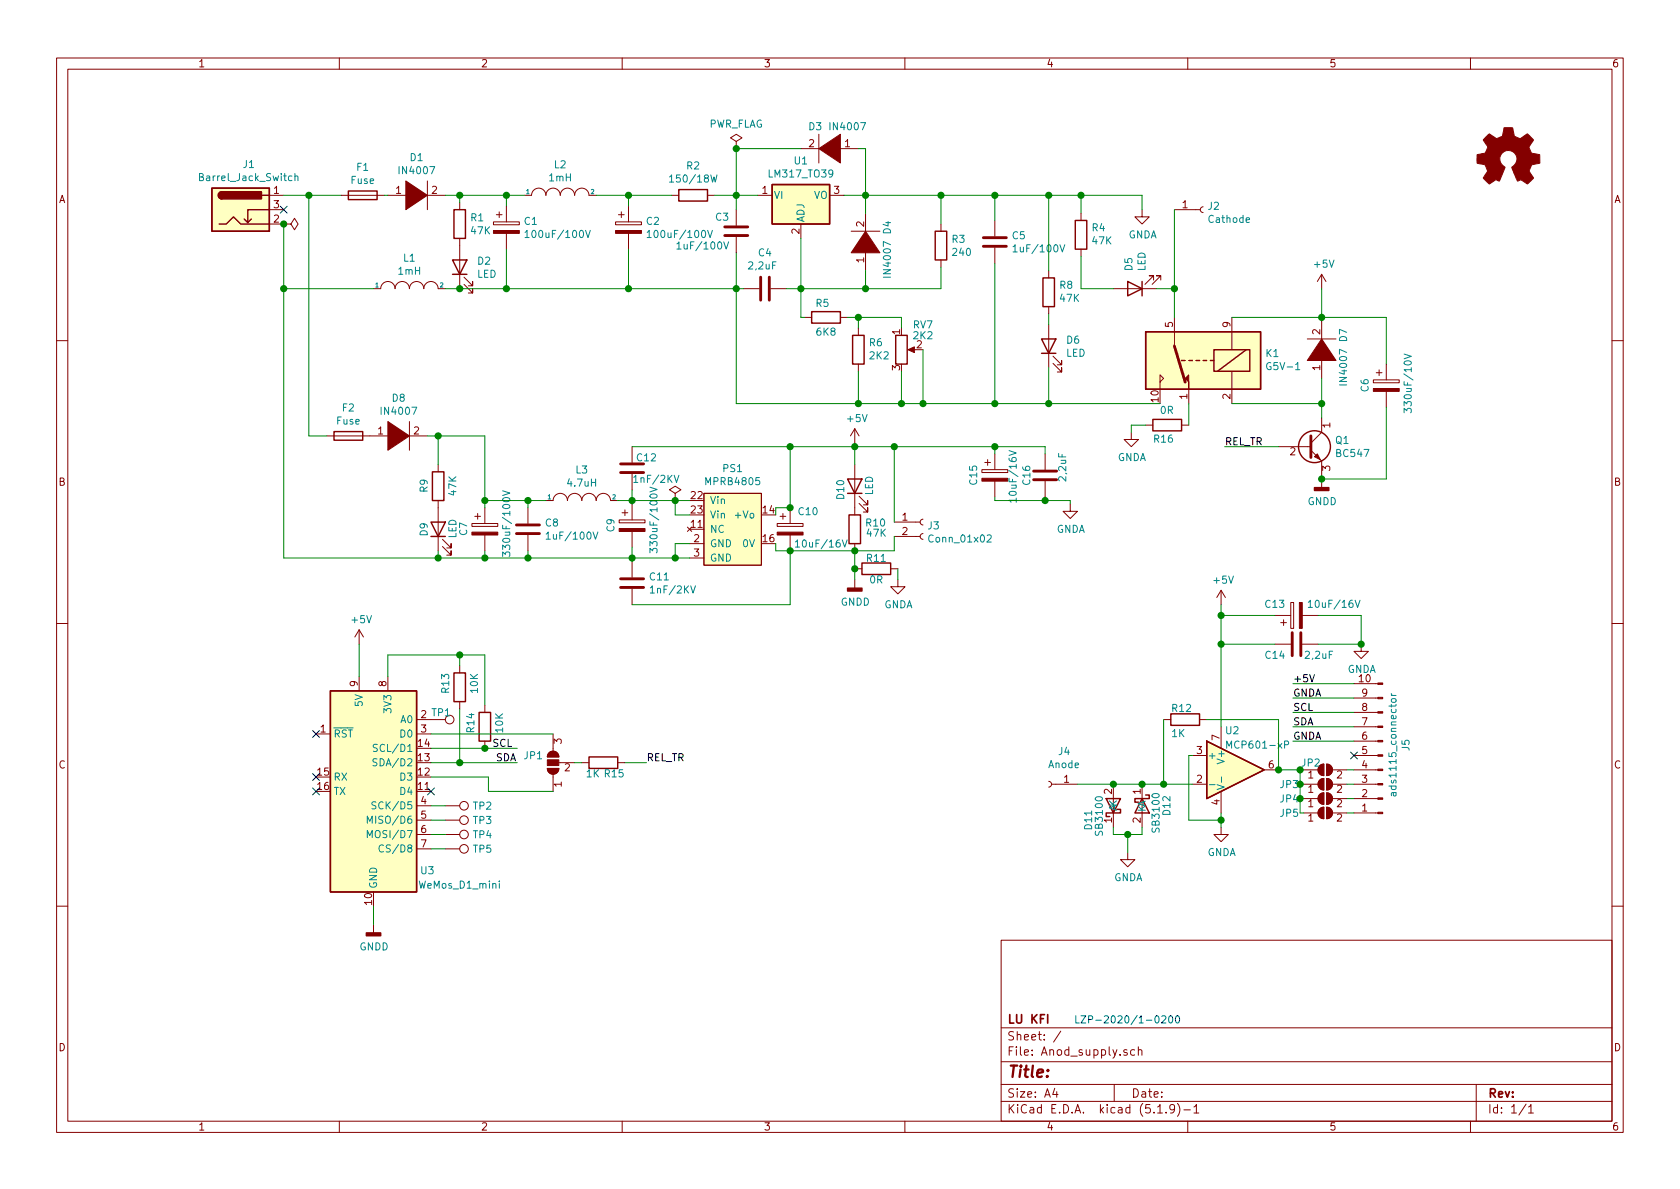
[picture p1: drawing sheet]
EESchema Schematic File Version 4
EELAYER 30 0
EELAYER END
$Descr A4 11693 8268
encoding utf-8
Sheet 1 1
Title ""
Date ""
Rev ""
Comp "LU KFI"
Comment1 ""
Comment2 ""
Comment3 ""
Comment4 ""
$EndDescr
$Comp
L Connector:Barrel_Jack_Switch J1
U 1 1
P 1675 1450
F 0 "J1" H 1732 1767 50  0000 C CNN
F 1 "Barrel_Jack_Switch" H 1732 1676 50  0000 C CNN
F 2 "Connector_BarrelJack:BarrelJack_Horizontal" H 1725 1410 50  0001 C CNN
F 3 "~" H 1725 1410 50  0001 C CNN
	1    1675 1450
	1    0    0    -1  
$EndComp
$Comp
L Device:CP C1
U 1 1
P 3525 1575
F 0 "C1" H 3643 1621 50  0000 L CNN
F 1 "100uF/100V" H 3643 1530 50  0000 L CNN
F 2 "Capacitor_THT:CP_Radial_D10.0mm_P5.00mm" H 3563 1425 50  0001 C CNN
F 3 "~" H 3525 1575 50  0001 C CNN
	1    3525 1575
	1    0    0    -1  
$EndComp
Wire Wire Line
	3525 1425 3525 1350
$Comp
L pspice:INDUCTOR L2
U 1 1
P 3900 1350
F 0 "L2" H 3900 1565 50  0000 C CNN
F 1 "1mH" H 3900 1474 50  0000 C CNN
F 2 "Inductor_THT:L_Radial_D8.7mm_P5.00mm_Fastron_07HCP" H 3900 1350 50  0001 C CNN
F 3 "~" H 3900 1350 50  0001 C CNN
	1    3900 1350
	1    0    0    -1  
$EndComp
Wire Wire Line
	3650 1350 3525 1350
Connection ~ 3525 1350
$Comp
L Device:CP C2
U 1 1
P 4375 1575
F 0 "C2" H 4493 1621 50  0000 L CNN
F 1 "100uF/100V" H 4493 1530 50  0000 L CNN
F 2 "Capacitor_THT:CP_Radial_D10.0mm_P5.00mm" H 4413 1425 50  0001 C CNN
F 3 "~" H 4375 1575 50  0001 C CNN
	1    4375 1575
	1    0    0    -1  
$EndComp
Wire Wire Line
	4150 1350 4375 1350
Wire Wire Line
	4375 1350 4375 1425
Wire Wire Line
	4375 1725 4375 2000
Connection ~ 3525 2000
$Comp
L Device:R R2
U 1 1
P 4825 1350
F 0 "R2" V 4618 1350 50  0000 C CNN
F 1 "150/18W" V 4709 1350 50  0000 C CNN
F 2 "Package_TO_SOT_THT:TO-220-2_Horizontal_TabDown" V 4755 1350 50  0001 C CNN
F 3 "~" H 4825 1350 50  0001 C CNN
	1    4825 1350
	0    1    1    0   
$EndComp
Wire Wire Line
	4675 1350 4375 1350
Connection ~ 4375 1350
$Comp
L Device:C C3
U 1 1
P 5125 1600
F 0 "C3" H 4975 1700 50  0000 L CNN
F 1 "1uF/100V" H 4700 1500 50  0000 L CNN
F 2 "Capacitor_THT:C_Rect_L13.0mm_W4.0mm_P10.00mm_FKS3_FKP3_MKS4" H 5163 1450 50  0001 C CNN
F 3 "~" H 5125 1600 50  0001 C CNN
	1    5125 1600
	1    0    0    -1  
$EndComp
Wire Wire Line
	5125 1750 5125 2000
Wire Wire Line
	5125 2000 4375 2000
Connection ~ 4375 2000
Wire Wire Line
	5125 1350 5125 1450
$Comp
L Regulator_Linear:LM317_TO39 U1
U 1 1
P 5575 1350
F 0 "U1" H 5575 1592 50  0000 C CNN
F 1 "LM317_TO39" H 5575 1501 50  0000 C CNN
F 2 "Package_TO_SOT_THT:TO-39-3" H 5575 1575 50  0001 C CIN
F 3 "http://www.ti.com/lit/ds/symlink/lm317.pdf" H 5575 1350 50  0001 C CNN
	1    5575 1350
	1    0    0    -1  
$EndComp
Wire Wire Line
	5275 1350 5125 1350
Connection ~ 5125 1350
Wire Wire Line
	5125 1025 5125 1350
Wire Wire Line
	5975 1025 6025 1025
Wire Wire Line
	6025 1025 6025 1350
Wire Wire Line
	6025 1350 5875 1350
Wire Wire Line
	5125 1025 5575 1025
Wire Wire Line
	6025 1475 6025 1350
Connection ~ 6025 1350
Wire Wire Line
	6025 1875 6025 2000
Wire Wire Line
	6025 2000 5575 2000
Wire Wire Line
	5575 2000 5575 1650
$Comp
L Device:R R3
U 1 1
P 6550 1700
F 0 "R3" H 6620 1746 50  0000 L CNN
F 1 "240" H 6620 1655 50  0000 L CNN
F 2 "Resistor_THT:R_Axial_DIN0207_L6.3mm_D2.5mm_P10.16mm_Horizontal" V 6480 1700 50  0001 C CNN
F 3 "~" H 6550 1700 50  0001 C CNN
	1    6550 1700
	1    0    0    -1  
$EndComp
Wire Wire Line
	6025 1350 6550 1350
Wire Wire Line
	6550 1350 6550 1550
Wire Wire Line
	6550 1850 6550 2000
Wire Wire Line
	6550 2000 6025 2000
Connection ~ 6025 2000
$Comp
L Device:C C4
U 1 1
P 5325 2000
F 0 "C4" V 5073 2000 50  0000 C CNN
F 1 "2,2uF " V 5164 2000 50  0000 C CNN
F 2 "Capacitor_THT:C_Rect_L13.0mm_W4.0mm_P10.00mm_FKS3_FKP3_MKS4" H 5363 1850 50  0001 C CNN
F 3 "~" H 5325 2000 50  0001 C CNN
	1    5325 2000
	0    1    1    0   
$EndComp
Wire Wire Line
	5475 2000 5575 2000
Connection ~ 5575 2000
Connection ~ 5125 2000
Wire Wire Line
	5575 2000 5575 2200
$Comp
L Device:LED D5
U 1 1
P 7900 2000
F 0 "D5" V 7939 1882 50  0000 R CNN
F 1 "LED" V 7848 1882 50  0000 R CNN
F 2 "LED_THT:LED_D3.0mm" H 7900 2000 50  0001 C CNN
F 3 "~" H 7900 2000 50  0001 C CNN
	1    7900 2000
	-1   0    0    1   
$EndComp
$Comp
L Device:R R4
U 1 1
P 7525 1625
F 0 "R4" H 7455 1579 50  0000 R CNN
F 1 "47K" H 7455 1670 50  0000 R CNN
F 2 "Resistor_THT:R_Axial_DIN0207_L6.3mm_D2.5mm_P10.16mm_Horizontal" V 7455 1625 50  0001 C CNN
F 3 "~" H 7525 1625 50  0001 C CNN
	1    7525 1625
	-1   0    0    1   
$EndComp
$Comp
L Device:C C5
U 1 1
P 6925 1675
F 0 "C5" H 7040 1721 50  0000 L CNN
F 1 "1uF/100V" H 7040 1630 50  0000 L CNN
F 2 "Capacitor_THT:C_Rect_L13.0mm_W4.0mm_P10.00mm_FKS3_FKP3_MKS4" H 6963 1525 50  0001 C CNN
F 3 "~" H 6925 1675 50  0001 C CNN
	1    6925 1675
	1    0    0    -1  
$EndComp
Wire Wire Line
	6925 1525 6925 1350
Wire Wire Line
	6925 1350 6550 1350
Connection ~ 6550 1350
Wire Wire Line
	7525 1475 7525 1350
Wire Wire Line
	7525 1350 7300 1350
Connection ~ 6925 1350
Connection ~ 7525 1350
Wire Wire Line
	3525 1725 3525 2000
Wire Wire Line
	1975 1350 2150 1350
$Comp
L Device:R_POT RV7
U 1 1
P 6275 2425
F 0 "RV7" H 6425 2600 50  0000 C CNN
F 1 "2K2" H 6425 2525 50  0000 C CNN
F 2 "Potentiometer_THT:Potentiometer_ACP_CA9-V10_Vertical" H 6275 2425 50  0001 C CNN
F 3 "~" H 6275 2425 50  0001 C CNN
	1    6275 2425
	1    0    0    -1  
$EndComp
Wire Wire Line
	5575 2200 5600 2200
$Comp
L Device:R R5
U 1 1
P 5750 2200
F 0 "R5" V 5650 2175 50  0000 C CNN
F 1 "6K8" V 5850 2200 50  0000 C CNN
F 2 "Resistor_THT:R_Axial_DIN0207_L6.3mm_D2.5mm_P10.16mm_Horizontal" V 5680 2200 50  0001 C CNN
F 3 "~" H 5750 2200 50  0001 C CNN
	1    5750 2200
	0    1    1    0   
$EndComp
Wire Wire Line
	5900 2200 5975 2200
Wire Wire Line
	6925 1825 6925 2800
$Comp
L Device:R R6
U 1 1
P 5975 2425
F 0 "R6" H 5905 2379 50  0000 R CNN
F 1 "2K2" H 5905 2470 50  0000 R CNN
F 2 "Resistor_THT:R_Axial_DIN0207_L6.3mm_D2.5mm_P10.16mm_Horizontal" V 5905 2425 50  0001 C CNN
F 3 "~" H 5975 2425 50  0001 C CNN
	1    5975 2425
	-1   0    0    1   
$EndComp
Wire Wire Line
	5975 2275 5975 2200
Connection ~ 5975 2200
Wire Wire Line
	6275 2275 6275 2200
Wire Wire Line
	5975 2200 6275 2200
Wire Wire Line
	5175 2000 5125 2000
NoConn ~ 1975 1450
$Comp
L power:PWR_FLAG #FLG01
U 1 1
P 5125 1025
F 0 "#FLG01" H 5125 1100 50  0001 C CNN
F 1 "PWR_FLAG" H 5125 1198 50  0000 C CNN
F 2 "" H 5125 1025 50  0001 C CNN
F 3 "~" H 5125 1025 50  0001 C CNN
	1    5125 1025
	1    0    0    -1  
$EndComp
Connection ~ 5125 1025
Wire Wire Line
	1975 2000 1975 1550
Connection ~ 6925 2800
Wire Wire Line
	3675 3875 4400 3875
Connection ~ 3675 3875
Wire Wire Line
	3675 3825 3675 3875
Wire Wire Line
	3375 3825 3375 3875
Wire Wire Line
	3675 3475 3375 3475
Connection ~ 3675 3475
Wire Wire Line
	3675 3525 3675 3475
Wire Wire Line
	3375 3475 3375 3525
Wire Wire Line
	3800 3475 3675 3475
$Comp
L Device:CP C7
U 1 1
P 3375 3675
F 0 "C7" V 3225 3625 50  0000 L CNN
F 1 "330uF/100V" V 3525 3475 50  0000 L CNN
F 2 "Capacitor_THT:CP_Radial_D12.5mm_P5.00mm" H 3413 3525 50  0001 C CNN
F 3 "~" H 3375 3675 50  0001 C CNN
	1    3375 3675
	1    0    0    -1  
$EndComp
Connection ~ 4400 3875
Wire Wire Line
	4400 3900 4400 3875
Wire Wire Line
	4400 3400 4400 3475
Wire Wire Line
	4300 3475 4400 3475
Connection ~ 4400 3475
Connection ~ 5975 2800
Wire Wire Line
	5125 2800 5975 2800
Wire Wire Line
	5125 2000 5125 2800
$Comp
L MULTICOMP:MPRB4805 PS1
U 1 1
P 5100 3675
F 0 "PS1" H 5100 4100 50  0000 C CNN
F 1 "MPRB4805" H 5100 4009 50  0000 C CNN
F 2 "MPRB4805:MPRB4805" H 5100 4008 50  0001 C CNN
F 3 "https://www.farnell.com/datasheets/3195175.pdf" H 5100 4009 50  0001 C CNN
	1    5100 3675
	1    0    0    -1  
$EndComp
Wire Wire Line
	4800 3475 4700 3475
Wire Wire Line
	4700 3475 4700 3575
Wire Wire Line
	4700 3575 4800 3575
Wire Wire Line
	4800 3775 4700 3775
Wire Wire Line
	4700 3775 4700 3875
$Comp
L Device:CP C9
U 1 1
P 4400 3650
F 0 "C9" V 4250 3600 50  0000 L CNN
F 1 "330uF/100V" V 4550 3450 50  0000 L CNN
F 2 "Capacitor_THT:CP_Radial_D12.5mm_P5.00mm" H 4438 3500 50  0001 C CNN
F 3 "~" H 4400 3650 50  0001 C CNN
	1    4400 3650
	1    0    0    -1  
$EndComp
Wire Wire Line
	4400 3500 4400 3475
Wire Wire Line
	4400 3475 4700 3475
Connection ~ 4700 3475
Wire Wire Line
	4400 3800 4400 3875
Wire Wire Line
	4400 3875 4700 3875
Wire Wire Line
	5400 3575 5400 3525
Wire Wire Line
	5400 3525 5500 3525
Wire Wire Line
	5400 3775 5400 3825
Wire Wire Line
	5400 3825 5500 3825
$Comp
L Connector:Conn_01x02_Female J3
U 1 1
P 6425 3625
F 0 "J3" H 6453 3601 50  0000 L CNN
F 1 "Conn_01x02" H 6453 3510 50  0000 L CNN
F 2 "Connector_PinHeader_2.54mm:PinHeader_1x02_P2.54mm_Vertical" H 6425 3625 50  0001 C CNN
F 3 "~" H 6425 3625 50  0001 C CNN
	1    6425 3625
	1    0    0    -1  
$EndComp
Connection ~ 5500 3525
Wire Wire Line
	6225 3725 6225 3825
Wire Wire Line
	6225 3825 5950 3825
Connection ~ 5500 3825
$Comp
L Device:C C12
U 1 1
P 4400 3250
F 0 "C12" H 4425 3325 50  0000 L CNN
F 1 "1nF/2KV" H 4400 3175 50  0000 L CNN
F 2 "Capacitor_THT:C_Disc_D7.5mm_W2.5mm_P5.00mm" H 4438 3100 50  0001 C CNN
F 3 "~" H 4400 3250 50  0001 C CNN
	1    4400 3250
	1    0    0    -1  
$EndComp
Wire Wire Line
	4400 3100 5500 3100
$Comp
L pspice:INDUCTOR L3
U 1 1
P 4050 3475
F 0 "L3" H 4050 3690 50  0000 C CNN
F 1 "4.7uH" H 4050 3599 50  0000 C CNN
F 2 "Inductor_THT:L_Radial_D7.5mm_P3.50mm_Fastron_07P" H 4050 3475 50  0001 C CNN
F 3 "~" H 4050 3475 50  0001 C CNN
	1    4050 3475
	1    0    0    -1  
$EndComp
$Comp
L Device:C C8
U 1 1
P 3675 3675
F 0 "C8" H 3790 3721 50  0000 L CNN
F 1 "1uF/100V" H 3790 3630 50  0000 L CNN
F 2 "Capacitor_THT:C_Rect_L13.0mm_W4.0mm_P10.00mm_FKS3_FKP3_MKS4" H 3713 3525 50  0001 C CNN
F 3 "~" H 3675 3675 50  0001 C CNN
	1    3675 3675
	1    0    0    -1  
$EndComp
Wire Wire Line
	6425 2800 6925 2800
Connection ~ 6425 2800
Wire Wire Line
	6425 2425 6425 2800
Wire Wire Line
	6275 2800 6425 2800
Connection ~ 6275 2800
Wire Wire Line
	5975 2800 6275 2800
Wire Wire Line
	6275 2575 6275 2800
Wire Wire Line
	5975 2575 5975 2800
Wire Wire Line
	1975 3875 1975 2000
Wire Wire Line
	1975 3875 3050 3875
Connection ~ 3375 3875
Wire Wire Line
	3375 3875 3675 3875
Connection ~ 1975 2000
Wire Wire Line
	2675 1350 2700 1350
$Comp
L Device:Fuse F1
U 1 1
P 2525 1350
F 0 "F1" V 2328 1350 50  0000 C CNN
F 1 "Fuse" V 2419 1350 50  0000 C CNN
F 2 "Fuse:Fuseholder_Cylinder-5x20mm_Stelvio-Kontek_PTF78_Horizontal_Open" V 2455 1350 50  0001 C CNN
F 3 "~" H 2525 1350 50  0001 C CNN
	1    2525 1350
	0    1    1    0   
$EndComp
$Comp
L pspice:DIODE D8
U 1 1
P 2775 3025
F 0 "D8" H 2775 3290 50  0000 C CNN
F 1 "IN4007" H 2775 3199 50  0000 C CNN
F 2 "Diode_THT:D_DO-41_SOD81_P7.62mm_Horizontal" H 2775 3025 50  0001 C CNN
F 3 "~" H 2775 3025 50  0001 C CNN
	1    2775 3025
	1    0    0    -1  
$EndComp
$Comp
L Device:Fuse F2
U 1 1
P 2425 3025
F 0 "F2" V 2228 3025 50  0000 C CNN
F 1 "Fuse" V 2319 3025 50  0000 C CNN
F 2 "Fuse:Fuseholder_Cylinder-5x20mm_Stelvio-Kontek_PTF78_Horizontal_Open" V 2355 3025 50  0001 C CNN
F 3 "~" H 2425 3025 50  0001 C CNN
	1    2425 3025
	0    1    1    0   
$EndComp
$Comp
L pspice:DIODE D1
U 1 1
P 2900 1350
F 0 "D1" H 2900 1615 50  0000 C CNN
F 1 "IN4007" H 2900 1524 50  0000 C CNN
F 2 "Diode_THT:D_DO-41_SOD81_P7.62mm_Horizontal" H 2900 1350 50  0001 C CNN
F 3 "~" H 2900 1350 50  0001 C CNN
	1    2900 1350
	1    0    0    -1  
$EndComp
Wire Wire Line
	3525 1350 3200 1350
Wire Wire Line
	3200 1350 3100 1350
Connection ~ 3200 1350
Wire Wire Line
	3200 2000 3525 2000
Wire Wire Line
	3100 2000 3200 2000
Connection ~ 3200 2000
$Comp
L Device:LED D2
U 1 1
P 3200 1850
F 0 "D2" V 3239 1732 50  0000 R CNN
F 1 "LED" V 3148 1732 50  0000 R CNN
F 2 "LED_THT:LED_D3.0mm" H 3200 1850 50  0001 C CNN
F 3 "~" H 3200 1850 50  0001 C CNN
	1    3200 1850
	0    -1   -1   0   
$EndComp
$Comp
L Device:R R1
U 1 1
P 3200 1550
F 0 "R1" H 3270 1596 50  0000 L CNN
F 1 "47K" H 3270 1505 50  0000 L CNN
F 2 "Resistor_THT:R_Axial_DIN0207_L6.3mm_D2.5mm_P10.16mm_Horizontal" V 3130 1550 50  0001 C CNN
F 3 "~" H 3200 1550 50  0001 C CNN
	1    3200 1550
	1    0    0    -1  
$EndComp
Wire Wire Line
	3200 1400 3200 1350
$Comp
L Device:R R9
U 1 1
P 3050 3375
F 0 "R9" V 2950 3325 50  0000 L CNN
F 1 "47K" V 3150 3300 50  0000 L CNN
F 2 "Resistor_THT:R_Axial_DIN0207_L6.3mm_D2.5mm_P10.16mm_Horizontal" V 2980 3375 50  0001 C CNN
F 3 "~" H 3050 3375 50  0001 C CNN
	1    3050 3375
	1    0    0    -1  
$EndComp
Wire Wire Line
	3050 3825 3050 3875
Connection ~ 3050 3875
Wire Wire Line
	3050 3875 3375 3875
Wire Wire Line
	2975 3025 3050 3025
Wire Wire Line
	3050 3025 3050 3225
Connection ~ 2150 1350
Wire Wire Line
	2150 1350 2375 1350
Wire Wire Line
	2275 3025 2150 3025
Wire Wire Line
	2150 3025 2150 1350
Wire Wire Line
	3050 3025 3375 3025
Wire Wire Line
	3375 3025 3375 3475
Connection ~ 3050 3025
Connection ~ 3375 3475
$Comp
L power:PWR_FLAG #FLG0101
U 1 1
P 4700 3475
F 0 "#FLG0101" H 4700 3550 50  0001 C CNN
F 1 "PWR_FLAG" H 4700 3625 50  0001 C CNN
F 2 "" H 4700 3475 50  0001 C CNN
F 3 "~" H 4700 3475 50  0001 C CNN
	1    4700 3475
	1    0    0    -1  
$EndComp
$Comp
L Device:R R10
U 1 1
P 5950 3675
F 0 "R10" H 6020 3721 50  0000 L CNN
F 1 "47K" H 6025 3650 50  0000 L CNN
F 2 "Resistor_THT:R_Axial_DIN0207_L6.3mm_D2.5mm_P10.16mm_Horizontal" V 5880 3675 50  0001 C CNN
F 3 "~" H 5950 3675 50  0001 C CNN
	1    5950 3675
	1    0    0    -1  
$EndComp
Connection ~ 5950 3825
Wire Wire Line
	5950 3825 5500 3825
$Comp
L power:+5V #PWR01
U 1 1
P 5950 3075
F 0 "#PWR01" H 5950 2925 50  0001 C CNN
F 1 "+5V" H 5965 3248 50  0000 C CNN
F 2 "" H 5950 3075 50  0001 C CNN
F 3 "" H 5950 3075 50  0001 C CNN
	1    5950 3075
	1    0    0    -1  
$EndComp
Wire Wire Line
	5950 4025 5950 3950
Wire Wire Line
	8875 4275 8500 4275
Wire Wire Line
	8500 4275 8500 4475
Wire Wire Line
	8875 4475 8500 4475
$Comp
L power:GNDA #PWR010
U 1 1
P 9475 4475
F 0 "#PWR010" H 9475 4225 50  0001 C CNN
F 1 "GNDA" H 9480 4302 50  0000 C CNN
F 2 "" H 9475 4475 50  0001 C CNN
F 3 "" H 9475 4475 50  0001 C CNN
	1    9475 4475
	1    0    0    -1  
$EndComp
Wire Wire Line
	9175 4475 9475 4475
Wire Wire Line
	9175 4275 9475 4275
Wire Wire Line
	9475 4275 9475 4475
Connection ~ 9475 4475
$Comp
L power:GNDA #PWR08
U 1 1
P 7950 1450
F 0 "#PWR08" H 7950 1200 50  0001 C CNN
F 1 "GNDA" H 7955 1277 50  0000 C CNN
F 2 "" H 7950 1450 50  0001 C CNN
F 3 "" H 7950 1450 50  0001 C CNN
	1    7950 1450
	1    0    0    -1  
$EndComp
Wire Wire Line
	7950 1450 7950 1350
$Comp
L Relay:G5V-1 K1
U 1 1
P 8375 2500
F 0 "K1" H 7945 2454 50  0000 R CNN
F 1 "G5V-1" H 7945 2545 50  0000 R CNN
F 2 "Relay_THT:Relay_SPDT_Omron_G5V-1" H 9505 2470 50  0001 C CNN
F 3 "http://omronfs.omron.com/en_US/ecb/products/pdf/en-g5v_1.pdf" H 8375 2500 50  0001 C CNN
	1    8375 2500
	-1   0    0    1   
$EndComp
Wire Wire Line
	8575 2200 9200 2200
Wire Wire Line
	9200 2200 9200 2225
Connection ~ 9200 2200
Wire Wire Line
	8575 2800 9200 2800
Connection ~ 9200 2800
Wire Wire Line
	6925 2800 7300 2800
Wire Wire Line
	7525 1775 7525 2000
Wire Wire Line
	7525 2000 7750 2000
Wire Wire Line
	8050 2000 8175 2000
Connection ~ 8175 2000
Wire Wire Line
	8175 2000 8175 2200
Wire Wire Line
	8175 1450 8175 2000
$Comp
L Connector:Conn_01x01_Female J2
U 1 1
P 8375 1450
F 0 "J2" H 8403 1476 50  0000 L CNN
F 1 "Cathode" H 8403 1385 50  0000 L CNN
F 2 "Connector_Pin:Pin_D0.9mm_L10.0mm_W2.4mm_FlatFork" H 8375 1450 50  0001 C CNN
F 3 "~" H 8375 1450 50  0001 C CNN
	1    8375 1450
	1    0    0    -1  
$EndComp
NoConn ~ 9425 5250
Wire Wire Line
	9000 4850 9425 4850
Text Label 9000 4850 0    50   ~ 0
GNDA
Wire Wire Line
	9425 4750 9000 4750
Text Label 9000 4750 0    50   ~ 0
+5V
Wire Wire Line
	9000 4950 9425 4950
Wire Wire Line
	9425 5050 9000 5050
Wire Wire Line
	9425 5150 9000 5150
Text Label 9000 4950 0    50   ~ 0
SCL
Text Label 9000 5050 0    50   ~ 0
SDA
Text Label 9000 5150 0    50   ~ 0
GNDA
$Comp
L MCU_Module:WeMos_D1_mini U3
U 1 1
P 2600 5500
F 0 "U3" H 2975 4950 50  0000 C CNN
F 1 "WeMos_D1_mini" H 3200 4850 50  0000 C CNN
F 2 "Module:WEMOS_D1_mini_light" H 2600 4350 50  0001 C CNN
F 3 "https://wiki.wemos.cc/products:d1:d1_mini#documentation" H 750 4350 50  0001 C CNN
	1    2600 5500
	1    0    0    -1  
$EndComp
Wire Wire Line
	4975 1350 5125 1350
Wire Wire Line
	3525 2000 4375 2000
$Comp
L Device:R R8
U 1 1
P 7300 2025
F 0 "R8" H 7230 1979 50  0000 R CNN
F 1 "47K" H 7230 2070 50  0000 R CNN
F 2 "Resistor_THT:R_Axial_DIN0207_L6.3mm_D2.5mm_P10.16mm_Horizontal" V 7230 2025 50  0001 C CNN
F 3 "~" H 7300 2025 50  0001 C CNN
	1    7300 2025
	-1   0    0    1   
$EndComp
$Comp
L Device:LED D6
U 1 1
P 7300 2400
F 0 "D6" V 7339 2282 50  0000 R CNN
F 1 "LED" V 7248 2282 50  0000 R CNN
F 2 "LED_THT:LED_D3.0mm" H 7300 2400 50  0001 C CNN
F 3 "~" H 7300 2400 50  0001 C CNN
	1    7300 2400
	0    -1   -1   0   
$EndComp
Wire Wire Line
	7300 2550 7300 2800
Connection ~ 7300 2800
Wire Wire Line
	7300 2800 8075 2800
Wire Wire Line
	7300 2175 7300 2250
Wire Wire Line
	7300 1875 7300 1350
Connection ~ 7300 1350
Wire Wire Line
	7300 1350 6925 1350
Wire Wire Line
	3000 5200 3375 5200
Text Label 3425 5200 0    50   ~ 0
SCL
Text Label 3450 5300 0    50   ~ 0
SDA
$Comp
L Device:R R14
U 1 1
P 3375 5050
F 0 "R14" V 3275 5000 50  0000 L CNN
F 1 "10K" V 3475 5000 50  0000 L CNN
F 2 "Resistor_THT:R_Axial_DIN0207_L6.3mm_D2.5mm_P10.16mm_Horizontal" V 3305 5050 50  0001 C CNN
F 3 "~" H 3375 5050 50  0001 C CNN
	1    3375 5050
	1    0    0    -1  
$EndComp
Connection ~ 3375 5200
Wire Wire Line
	3375 5200 3600 5200
$Comp
L Device:R R13
U 1 1
P 3200 4775
F 0 "R13" V 3100 4725 50  0000 L CNN
F 1 "10K" V 3300 4725 50  0000 L CNN
F 2 "Resistor_THT:R_Axial_DIN0207_L6.3mm_D2.5mm_P10.16mm_Horizontal" V 3130 4775 50  0001 C CNN
F 3 "~" H 3200 4775 50  0001 C CNN
	1    3200 4775
	1    0    0    -1  
$EndComp
Wire Wire Line
	3200 4925 3200 5300
Wire Wire Line
	3000 5300 3200 5300
Connection ~ 3200 5300
Wire Wire Line
	3200 5300 3600 5300
Wire Wire Line
	2700 4700 2700 4550
Wire Wire Line
	2700 4550 3200 4550
Wire Wire Line
	3200 4550 3200 4625
Wire Wire Line
	3375 4900 3375 4550
Wire Wire Line
	3375 4550 3200 4550
Connection ~ 3200 4550
$Comp
L power:GNDD #PWR013
U 1 1
P 9200 3325
F 0 "#PWR013" H 9200 3075 50  0001 C CNN
F 1 "GNDD" H 9204 3170 50  0000 C CNN
F 2 "" H 9200 3325 50  0001 C CNN
F 3 "" H 9200 3325 50  0001 C CNN
	1    9200 3325
	1    0    0    -1  
$EndComp
$Comp
L power:GNDD #PWR014
U 1 1
P 5950 4025
F 0 "#PWR014" H 5950 3775 50  0001 C CNN
F 1 "GNDD" H 5954 3870 50  0000 C CNN
F 2 "" H 5950 4025 50  0001 C CNN
F 3 "" H 5950 4025 50  0001 C CNN
	1    5950 4025
	1    0    0    -1  
$EndComp
$Comp
L Device:R R11
U 1 1
P 6100 3950
F 0 "R11" V 6025 3950 50  0000 C CNN
F 1 "0R" V 6175 3950 50  0000 C CNN
F 2 "Resistor_THT:R_Axial_DIN0207_L6.3mm_D2.5mm_P10.16mm_Horizontal" V 6030 3950 50  0001 C CNN
F 3 "~" H 6100 3950 50  0001 C CNN
	1    6100 3950
	0    1    1    0   
$EndComp
Connection ~ 5950 3950
Wire Wire Line
	5950 3950 5950 3825
Wire Wire Line
	6250 3950 6250 4025
$Comp
L power:GNDD #PWR016
U 1 1
P 2600 6425
F 0 "#PWR016" H 2600 6175 50  0001 C CNN
F 1 "GNDD" H 2604 6270 50  0000 C CNN
F 2 "" H 2600 6425 50  0001 C CNN
F 3 "" H 2600 6425 50  0001 C CNN
	1    2600 6425
	1    0    0    -1  
$EndComp
$Comp
L power:+5V #PWR015
U 1 1
P 2500 4475
F 0 "#PWR015" H 2500 4325 50  0001 C CNN
F 1 "+5V" H 2515 4648 50  0000 C CNN
F 2 "" H 2500 4475 50  0001 C CNN
F 3 "" H 2500 4475 50  0001 C CNN
	1    2500 4475
	1    0    0    -1  
$EndComp
$Comp
L Device:R R15
U 1 1
P 4200 5300
F 0 "R15" V 4275 5300 50  0000 L CNN
F 1 "1K" V 4275 5175 50  0000 L CNN
F 2 "Resistor_THT:R_Axial_DIN0207_L6.3mm_D2.5mm_P10.16mm_Horizontal" V 4130 5300 50  0001 C CNN
F 3 "~" H 4200 5300 50  0001 C CNN
	1    4200 5300
	0    1    1    0   
$EndComp
Wire Wire Line
	9200 2625 9200 2800
$Comp
L power:+5V #PWR09
U 1 1
P 9200 2000
F 0 "#PWR09" H 9200 1850 50  0001 C CNN
F 1 "+5V" H 9215 2173 50  0000 C CNN
F 2 "" H 9200 2000 50  0001 C CNN
F 3 "" H 9200 2000 50  0001 C CNN
	1    9200 2000
	1    0    0    -1  
$EndComp
Wire Wire Line
	9200 2000 9200 2200
NoConn ~ 2200 5400
NoConn ~ 2200 5500
NoConn ~ 2200 5100
Wire Wire Line
	4350 5300 4500 5300
Text Label 4500 5300 0    50   ~ 0
REL_TR
$Comp
L Transistor_BJT:BC547 Q1
U 1 1
P 9100 3100
F 0 "Q1" H 9291 3146 50  0000 L CNN
F 1 "BC547" H 9291 3055 50  0000 L CNN
F 2 "Package_TO_SOT_THT:TO-92_Inline" H 9300 3025 50  0001 L CIN
F 3 "https://www.onsemi.com/pub/Collateral/BC550-D.pdf" H 9100 3100 50  0001 L CNN
	1    9100 3100
	1    0    0    -1  
$EndComp
Wire Wire Line
	8500 4200 8500 4275
Connection ~ 8500 4275
Wire Wire Line
	9200 3300 9200 3325
Wire Wire Line
	9200 2900 9200 2800
Wire Wire Line
	8900 3100 8525 3100
Text Label 8525 3100 0    50   ~ 0
REL_TR
Wire Wire Line
	9200 3325 9650 3325
Connection ~ 9200 3325
$Comp
L Device:CP C6
U 1 1
P 9650 2675
F 0 "C6" V 9500 2625 50  0000 L CNN
F 1 "330uF/10V" V 9800 2475 50  0000 L CNN
F 2 "Capacitor_THT:CP_Radial_D10.0mm_P5.00mm" H 9688 2525 50  0001 C CNN
F 3 "~" H 9650 2675 50  0001 C CNN
	1    9650 2675
	1    0    0    -1  
$EndComp
Wire Wire Line
	9650 2525 9650 2200
Wire Wire Line
	9200 2200 9650 2200
Wire Wire Line
	9650 2825 9650 3325
Wire Wire Line
	8100 5450 8300 5450
Connection ~ 8100 5450
Wire Wire Line
	8100 5000 8100 5450
Wire Wire Line
	8900 5000 8900 5350
Wire Wire Line
	8400 5000 8900 5000
$Comp
L Connector:Conn_01x01_Female J4
U 1 1
P 7300 5450
F 0 "J4" H 7192 5225 50  0000 C CNN
F 1 "Anode" H 7192 5316 50  0000 C CNN
F 2 "Connector_Pin:Pin_D0.9mm_L10.0mm_W2.4mm_FlatFork" H 7300 5450 50  0001 C CNN
F 3 "~" H 7300 5450 50  0001 C CNN
	1    7300 5450
	-1   0    0    1   
$EndComp
Connection ~ 8500 5700
Wire Wire Line
	8500 5750 8500 5700
Wire Wire Line
	8500 5700 8500 5650
Wire Wire Line
	8275 5700 8500 5700
Wire Wire Line
	8275 5250 8275 5700
Wire Wire Line
	8300 5250 8275 5250
$Comp
L power:GNDA #PWR05
U 1 1
P 8500 5750
F 0 "#PWR05" H 8500 5500 50  0001 C CNN
F 1 "GNDA" H 8505 5577 50  0000 C CNN
F 2 "" H 8500 5750 50  0001 C CNN
F 3 "" H 8500 5750 50  0001 C CNN
	1    8500 5750
	1    0    0    -1  
$EndComp
$Comp
L Amplifier_Operational:MCP601-xP U2
U 1 1
P 8600 5350
F 0 "U2" H 8525 5625 50  0000 L CNN
F 1 "MCP601-xP" H 8525 5525 50  0000 L CNN
F 2 "Package_DIP:DIP-8_W7.62mm" H 8500 5150 50  0001 L CNN
F 3 "http://ww1.microchip.com/downloads/en/DeviceDoc/21314g.pdf" H 8750 5500 50  0001 C CNN
	1    8600 5350
	1    0    0    -1  
$EndComp
$Comp
L Connector:Conn_01x10_Male J5
U 1 1
P 9625 5250
F 0 "J5" V 9460 5178 50  0000 C CNN
F 1 "ads1115_connector" V 9551 5178 50  0000 C CNN
F 2 "Connector_JST:JST_EH_B10B-EH-A_1x10_P2.50mm_Vertical" H 9625 5250 50  0001 C CNN
F 3 "~" H 9625 5250 50  0001 C CNN
	1    9625 5250
	-1   0    0    1   
$EndComp
Wire Wire Line
	7850 5800 7950 5800
Connection ~ 7850 5800
Wire Wire Line
	7850 5925 7850 5800
$Comp
L power:GNDA #PWR011
U 1 1
P 7850 5925
F 0 "#PWR011" H 7850 5675 50  0001 C CNN
F 1 "GNDA" H 7855 5752 50  0000 C CNN
F 2 "" H 7850 5925 50  0001 C CNN
F 3 "" H 7850 5925 50  0001 C CNN
	1    7850 5925
	1    0    0    -1  
$EndComp
Wire Wire Line
	7950 5800 7950 5750
Wire Wire Line
	7750 5800 7850 5800
Wire Wire Line
	7750 5750 7750 5800
$Comp
L Device:R R12
U 1 1
P 8250 5000
F 0 "R12" V 8325 5100 50  0000 R CNN
F 1 "1K" V 8150 5100 50  0000 R CNN
F 2 "Resistor_THT:R_Axial_DIN0207_L6.3mm_D2.5mm_P10.16mm_Horizontal" V 8180 5000 50  0001 C CNN
F 3 "~" H 8250 5000 50  0001 C CNN
	1    8250 5000
	0    -1   -1   0   
$EndComp
$Comp
L power:+5V #PWR02
U 1 1
P 8500 4200
F 0 "#PWR02" H 8500 4050 50  0001 C CNN
F 1 "+5V" H 8515 4373 50  0000 C CNN
F 2 "" H 8500 4200 50  0001 C CNN
F 3 "" H 8500 4200 50  0001 C CNN
	1    8500 4200
	1    0    0    -1  
$EndComp
Wire Wire Line
	9425 5350 9375 5350
Connection ~ 8900 5350
Wire Wire Line
	8500 4475 8500 5050
Connection ~ 8500 4475
$Comp
L Device:LED D10
U 1 1
P 5950 3375
F 0 "D10" H 6000 3475 50  0000 R CNN
F 1 "LED" H 6025 3275 50  0000 R CNN
F 2 "LED_THT:LED_D3.0mm" H 5950 3375 50  0001 C CNN
F 3 "~" H 5950 3375 50  0001 C CNN
	1    5950 3375
	0    -1   -1   0   
$EndComp
Wire Wire Line
	6225 3100 5950 3100
Wire Wire Line
	6225 3100 6225 3625
Connection ~ 5950 3100
Wire Wire Line
	5950 3100 5950 3225
Wire Wire Line
	5950 3100 5500 3100
Connection ~ 5500 3100
Wire Wire Line
	5500 3100 5500 3525
$Comp
L power:GNDA #PWR03
U 1 1
P 6250 4025
F 0 "#PWR03" H 6250 3775 50  0001 C CNN
F 1 "GNDA" H 6255 3852 50  0000 C CNN
F 2 "" H 6250 4025 50  0001 C CNN
F 3 "" H 6250 4025 50  0001 C CNN
	1    6250 4025
	1    0    0    -1  
$EndComp
Wire Wire Line
	5500 4200 5500 3825
Wire Wire Line
	4400 4200 5500 4200
$Comp
L Device:C C11
U 1 1
P 4400 4050
F 0 "C11" H 4515 4096 50  0000 L CNN
F 1 "1nF/2KV" H 4515 4005 50  0000 L CNN
F 2 "Capacitor_THT:C_Disc_D7.5mm_W2.5mm_P5.00mm" H 4438 3900 50  0001 C CNN
F 3 "~" H 4400 4050 50  0001 C CNN
	1    4400 4050
	1    0    0    -1  
$EndComp
Wire Wire Line
	5950 3075 5950 3100
$Comp
L Device:R R16
U 1 1
P 8125 2950
F 0 "R16" V 8025 2900 50  0000 L CNN
F 1 "0R" V 8225 2900 50  0000 L CNN
F 2 "Resistor_THT:R_Axial_DIN0207_L6.3mm_D2.5mm_P10.16mm_Horizontal" V 8055 2950 50  0001 C CNN
F 3 "~" H 8125 2950 50  0001 C CNN
	1    8125 2950
	0    -1   -1   0   
$EndComp
Wire Wire Line
	7950 1350 7525 1350
$Comp
L power:GNDA #PWR04
U 1 1
P 7875 3000
F 0 "#PWR04" H 7875 2750 50  0001 C CNN
F 1 "GNDA" H 7880 2827 50  0000 C CNN
F 2 "" H 7875 3000 50  0001 C CNN
F 3 "" H 7875 3000 50  0001 C CNN
	1    7875 3000
	1    0    0    -1  
$EndComp
Wire Wire Line
	7975 2950 7875 2950
Wire Wire Line
	7875 2950 7875 3000
Wire Wire Line
	8275 2950 8275 2800
Text Notes 7475 7125 0    50   ~ 0
LZP-2020/1-0200
$Comp
L pspice:INDUCTOR L1
U 1 1
P 2850 2000
F 0 "L1" H 2850 2215 50  0000 C CNN
F 1 "1mH" H 2850 2124 50  0000 C CNN
F 2 "Inductor_THT:L_Radial_D8.7mm_P5.00mm_Fastron_07HCP" H 2850 2000 50  0001 C CNN
F 3 "~" H 2850 2000 50  0001 C CNN
	1    2850 2000
	1    0    0    -1  
$EndComp
Wire Wire Line
	1975 2000 2600 2000
$Comp
L Jumper:SolderJumper_2_Open JP2
U 1 1
P 9225 5350
F 0 "JP2" H 9125 5400 50  0000 C CNN
F 1 "SolderJumper_2_Open" H 9225 5464 50  0001 C CNN
F 2 "Jumper:SolderJumper-2_P1.3mm_Open_RoundedPad1.0x1.5mm" H 9225 5350 50  0001 C CNN
F 3 "~" H 9225 5350 50  0001 C CNN
	1    9225 5350
	1    0    0    -1  
$EndComp
Wire Wire Line
	9075 5350 9050 5350
$Comp
L Jumper:SolderJumper_2_Open JP3
U 1 1
P 9225 5450
F 0 "JP3" H 8975 5450 50  0000 C CNN
F 1 "SolderJumper_2_Open" H 9225 5564 50  0001 C CNN
F 2 "Jumper:SolderJumper-2_P1.3mm_Open_RoundedPad1.0x1.5mm" H 9225 5450 50  0001 C CNN
F 3 "~" H 9225 5450 50  0001 C CNN
	1    9225 5450
	1    0    0    -1  
$EndComp
$Comp
L Jumper:SolderJumper_2_Open JP4
U 1 1
P 9225 5550
F 0 "JP4" H 8975 5550 50  0000 C CNN
F 1 "SolderJumper_2_Open" H 9225 5664 50  0001 C CNN
F 2 "Jumper:SolderJumper-2_P1.3mm_Open_RoundedPad1.0x1.5mm" H 9225 5550 50  0001 C CNN
F 3 "~" H 9225 5550 50  0001 C CNN
	1    9225 5550
	1    0    0    -1  
$EndComp
$Comp
L Jumper:SolderJumper_2_Open JP5
U 1 1
P 9225 5650
F 0 "JP5" H 8975 5650 50  0000 C CNN
F 1 "SolderJumper_2_Open" H 9225 5764 50  0001 C CNN
F 2 "Jumper:SolderJumper-2_P1.3mm_Open_RoundedPad1.0x1.5mm" H 9225 5650 50  0001 C CNN
F 3 "~" H 9225 5650 50  0001 C CNN
	1    9225 5650
	1    0    0    -1  
$EndComp
Wire Wire Line
	9075 5650 9050 5650
Wire Wire Line
	9050 5650 9050 5550
Connection ~ 9050 5350
Wire Wire Line
	9050 5350 8900 5350
Wire Wire Line
	9075 5450 9050 5450
Connection ~ 9050 5450
Wire Wire Line
	9050 5450 9050 5350
Wire Wire Line
	9075 5550 9050 5550
Connection ~ 9050 5550
Wire Wire Line
	9050 5550 9050 5450
Wire Wire Line
	9375 5450 9425 5450
Wire Wire Line
	9375 5550 9425 5550
Wire Wire Line
	9375 5650 9425 5650
NoConn ~ 3000 5500
$Comp
L Connector:TestPoint TP5
U 1 1
P 3100 5900
F 0 "TP5" V 3100 6088 50  0000 L CNN
F 1 "TP" V 3145 6088 50  0001 L CNN
F 2 "TestPoint:TestPoint_THTPad_D2.0mm_Drill1.0mm" H 3300 5900 50  0001 C CNN
F 3 "~" H 3300 5900 50  0001 C CNN
	1    3100 5900
	0    1    1    0   
$EndComp
$Comp
L Connector:TestPoint TP4
U 1 1
P 3100 5800
F 0 "TP4" V 3100 5988 50  0000 L CNN
F 1 "TP" V 3145 5988 50  0001 L CNN
F 2 "TestPoint:TestPoint_THTPad_D2.0mm_Drill1.0mm" H 3300 5800 50  0001 C CNN
F 3 "~" H 3300 5800 50  0001 C CNN
	1    3100 5800
	0    1    1    0   
$EndComp
$Comp
L Connector:TestPoint TP3
U 1 1
P 3100 5700
F 0 "TP3" V 3100 5888 50  0000 L CNN
F 1 "TP" V 3145 5888 50  0001 L CNN
F 2 "TestPoint:TestPoint_THTPad_D2.0mm_Drill1.0mm" H 3300 5700 50  0001 C CNN
F 3 "~" H 3300 5700 50  0001 C CNN
	1    3100 5700
	0    1    1    0   
$EndComp
$Comp
L Connector:TestPoint TP2
U 1 1
P 3100 5600
F 0 "TP2" V 3100 5788 50  0000 L CNN
F 1 "TP" V 3145 5788 50  0001 L CNN
F 2 "TestPoint:TestPoint_THTPad_D2.0mm_Drill1.0mm" H 3300 5600 50  0001 C CNN
F 3 "~" H 3300 5600 50  0001 C CNN
	1    3100 5600
	0    1    1    0   
$EndComp
Wire Wire Line
	3000 5600 3100 5600
Wire Wire Line
	3000 5700 3100 5700
Wire Wire Line
	3000 5800 3100 5800
Wire Wire Line
	3000 5900 3100 5900
$Comp
L Connector:TestPoint TP1
U 1 1
P 3000 5000
F 0 "TP1" V 2950 5000 50  0000 L CNN
F 1 "TestPoint" V 3045 5188 50  0001 L CNN
F 2 "TestPoint:TestPoint_THTPad_D2.0mm_Drill1.0mm" H 3200 5000 50  0001 C CNN
F 3 "~" H 3200 5000 50  0001 C CNN
	1    3000 5000
	0    1    1    0   
$EndComp
$Comp
L Jumper:SolderJumper_3_Open JP1
U 1 1
P 3850 5300
F 0 "JP1" V 3896 5367 50  0000 L CNN
F 1 "SolderJumper_3_Open" V 3500 4550 50  0001 L CNN
F 2 "Jumper:SolderJumper-3_P1.3mm_Open_RoundedPad1.0x1.5mm_NumberLabels" H 3850 5300 50  0001 C CNN
F 3 "~" H 3850 5300 50  0001 C CNN
	1    3850 5300
	0    -1   -1   0   
$EndComp
Wire Wire Line
	4050 5300 4000 5300
Wire Wire Line
	3850 5500 3400 5500
Wire Wire Line
	3400 5500 3400 5400
Wire Wire Line
	3400 5400 3000 5400
Wire Wire Line
	3000 5100 3850 5100
Wire Wire Line
	2500 4475 2500 4700
Wire Wire Line
	2600 6300 2600 6425
Wire Wire Line
	4800 3875 4700 3875
Connection ~ 4700 3875
$Comp
L power:PWR_FLAG #FLG0102
U 1 1
P 1975 1550
F 0 "#FLG0102" H 1975 1625 50  0001 C CNN
F 1 "PWR_FLAG" H 1975 1700 50  0001 C CNN
F 2 "" H 1975 1550 50  0001 C CNN
F 3 "~" H 1975 1550 50  0001 C CNN
	1    1975 1550
	0    1    1    0   
$EndComp
Connection ~ 1975 1550
$Comp
L Device:CP C10
U 1 1
P 5500 3675
F 0 "C10" H 5550 3800 50  0000 L CNN
F 1 "10uF/16V" H 5525 3575 50  0000 L CNN
F 2 "Capacitor_THT:CP_Radial_D4.0mm_P1.50mm" H 5538 3525 50  0001 C CNN
F 3 "~" H 5500 3675 50  0001 C CNN
	1    5500 3675
	1    0    0    -1  
$EndComp
$Comp
L Device:CP C13
U 1 1
P 9025 4275
F 0 "C13" V 9100 4350 50  0000 L CNN
F 1 "10uF/16V" V 9100 3825 50  0000 L CNN
F 2 "Capacitor_THT:CP_Radial_D4.0mm_P1.50mm" H 9063 4125 50  0001 C CNN
F 3 "~" H 9025 4275 50  0001 C CNN
	1    9025 4275
	0    -1   -1   0   
$EndComp
$Comp
L Device:C C14
U 1 1
P 9025 4475
F 0 "C14" V 9100 4325 50  0000 C CNN
F 1 "2,2uF " V 9100 4650 50  0000 C CNN
F 2 "Capacitor_THT:C_Rect_L13.0mm_W4.0mm_P10.00mm_FKS3_FKP3_MKS4" H 9063 4325 50  0001 C CNN
F 3 "~" H 9025 4475 50  0001 C CNN
	1    9025 4475
	0    1    1    0   
$EndComp
$Comp
L pspice:DIODE D3
U 1 1
P 5775 1025
F 0 "D3" H 5875 875 50  0000 C CNN
F 1 "IN4007" H 5650 875 50  0000 C CNN
F 2 "Diode_THT:D_DO-41_SOD81_P7.62mm_Horizontal" H 5775 1025 50  0001 C CNN
F 3 "~" H 5775 1025 50  0001 C CNN
	1    5775 1025
	-1   0    0    1   
$EndComp
$Comp
L pspice:DIODE D4
U 1 1
P 6025 1675
F 0 "D4" H 6125 1525 50  0000 C CNN
F 1 "IN4007" H 5900 1525 50  0000 C CNN
F 2 "Diode_THT:D_DO-41_SOD81_P7.62mm_Horizontal" H 6025 1675 50  0001 C CNN
F 3 "~" H 6025 1675 50  0001 C CNN
	1    6025 1675
	0    -1   -1   0   
$EndComp
$Comp
L pspice:DIODE D7
U 1 1
P 9200 2425
F 0 "D7" H 9300 2275 50  0000 C CNN
F 1 "IN4007" H 9075 2275 50  0000 C CNN
F 2 "Diode_THT:D_DO-41_SOD81_P7.62mm_Horizontal" H 9200 2425 50  0001 C CNN
F 3 "~" H 9200 2425 50  0001 C CNN
	1    9200 2425
	0    -1   -1   0   
$EndComp
$Comp
L Device:LED D9
U 1 1
P 3050 3675
F 0 "D9" H 3100 3775 50  0000 R CNN
F 1 "LED" H 3125 3575 50  0000 R CNN
F 2 "LED_THT:LED_D3.0mm" H 3050 3675 50  0001 C CNN
F 3 "~" H 3050 3675 50  0001 C CNN
	1    3050 3675
	0    -1   -1   0   
$EndComp
$Comp
L SB3100:SB3100 D11
U 1 1
P 7750 5600
F 0 "D11" H 7725 5775 50  0000 R CNN
F 1 "SB3100" H 7825 5700 50  0000 R CNN
F 2 "Diode_THT:D_DO-201AE_P15.24mm_Horizontal" H 7750 5700 50  0001 C CNN
F 3 "https://ormix.lv/lv/catalog/showpdf/name/a9d77fbb2d1bda3a27e9fbd7d6135830.pdf/" H 7750 5700 50  0001 C CNN
	1    7750 5600
	0    -1   -1   0   
$EndComp
Wire Wire Line
	7500 5450 7750 5450
Connection ~ 7750 5450
$Comp
L SB3100:SB3100 D12
U 1 1
P 7950 5600
F 0 "D12" H 7950 5775 50  0000 C CNN
F 1 "SB3100" H 8000 5700 50  0000 C CNN
F 2 "Diode_THT:D_DO-201AE_P15.24mm_Horizontal" H 7950 5700 50  0001 C CNN
F 3 "https://ormix.lv/lv/catalog/showpdf/name/a9d77fbb2d1bda3a27e9fbd7d6135830.pdf/" H 7950 5700 50  0001 C CNN
	1    7950 5600
	0    1    1    0   
$EndComp
Wire Wire Line
	7750 5450 7950 5450
Connection ~ 7950 5450
Wire Wire Line
	7950 5450 8100 5450
$Comp
L Device:CP C15
U 1 1
P 6925 3300
F 0 "C15" V 6775 3225 50  0000 L CNN
F 1 "10uF/16V" V 7050 3100 50  0000 L CNN
F 2 "Capacitor_THT:CP_Radial_D4.0mm_P1.50mm" H 6963 3150 50  0001 C CNN
F 3 "~" H 6925 3300 50  0001 C CNN
	1    6925 3300
	1    0    0    -1  
$EndComp
$Comp
L Device:C C16
U 1 1
P 7275 3300
F 0 "C16" V 7400 3300 50  0000 C CNN
F 1 "2,2uF " V 7150 3225 50  0000 C CNN
F 2 "Capacitor_THT:C_Rect_L13.0mm_W4.0mm_P10.00mm_FKS3_FKP3_MKS4" H 7313 3150 50  0001 C CNN
F 3 "~" H 7275 3300 50  0001 C CNN
	1    7275 3300
	-1   0    0    1   
$EndComp
$Comp
L power:GNDA #PWR06
U 1 1
P 7450 3500
F 0 "#PWR06" H 7450 3250 50  0001 C CNN
F 1 "GNDA" H 7455 3327 50  0000 C CNN
F 2 "" H 7450 3500 50  0001 C CNN
F 3 "" H 7450 3500 50  0001 C CNN
	1    7450 3500
	1    0    0    -1  
$EndComp
Wire Wire Line
	7275 3150 7275 3100
Wire Wire Line
	7275 3100 6925 3100
Connection ~ 6225 3100
Wire Wire Line
	6925 3150 6925 3100
Connection ~ 6925 3100
Wire Wire Line
	6925 3100 6225 3100
Wire Wire Line
	6925 3450 6925 3475
Wire Wire Line
	6925 3475 7275 3475
Wire Wire Line
	7450 3475 7450 3500
Wire Wire Line
	7275 3450 7275 3475
Connection ~ 7275 3475
Wire Wire Line
	7275 3475 7450 3475
$Comp
L Graphic:Logo_Open_Hardware_Small #LOGO?
U 1 1
P 10500 1100
F 0 "#LOGO?" H 10500 1375 50  0001 C CNN
F 1 "Logo_Open_Hardware_Small" H 10500 875 50  0001 C CNN
F 2 "" H 10500 1100 50  0001 C CNN
F 3 "~" H 10500 1100 50  0001 C CNN
	1    10500 1100
	1    0    0    -1  
$EndComp
$EndSCHEMATC
